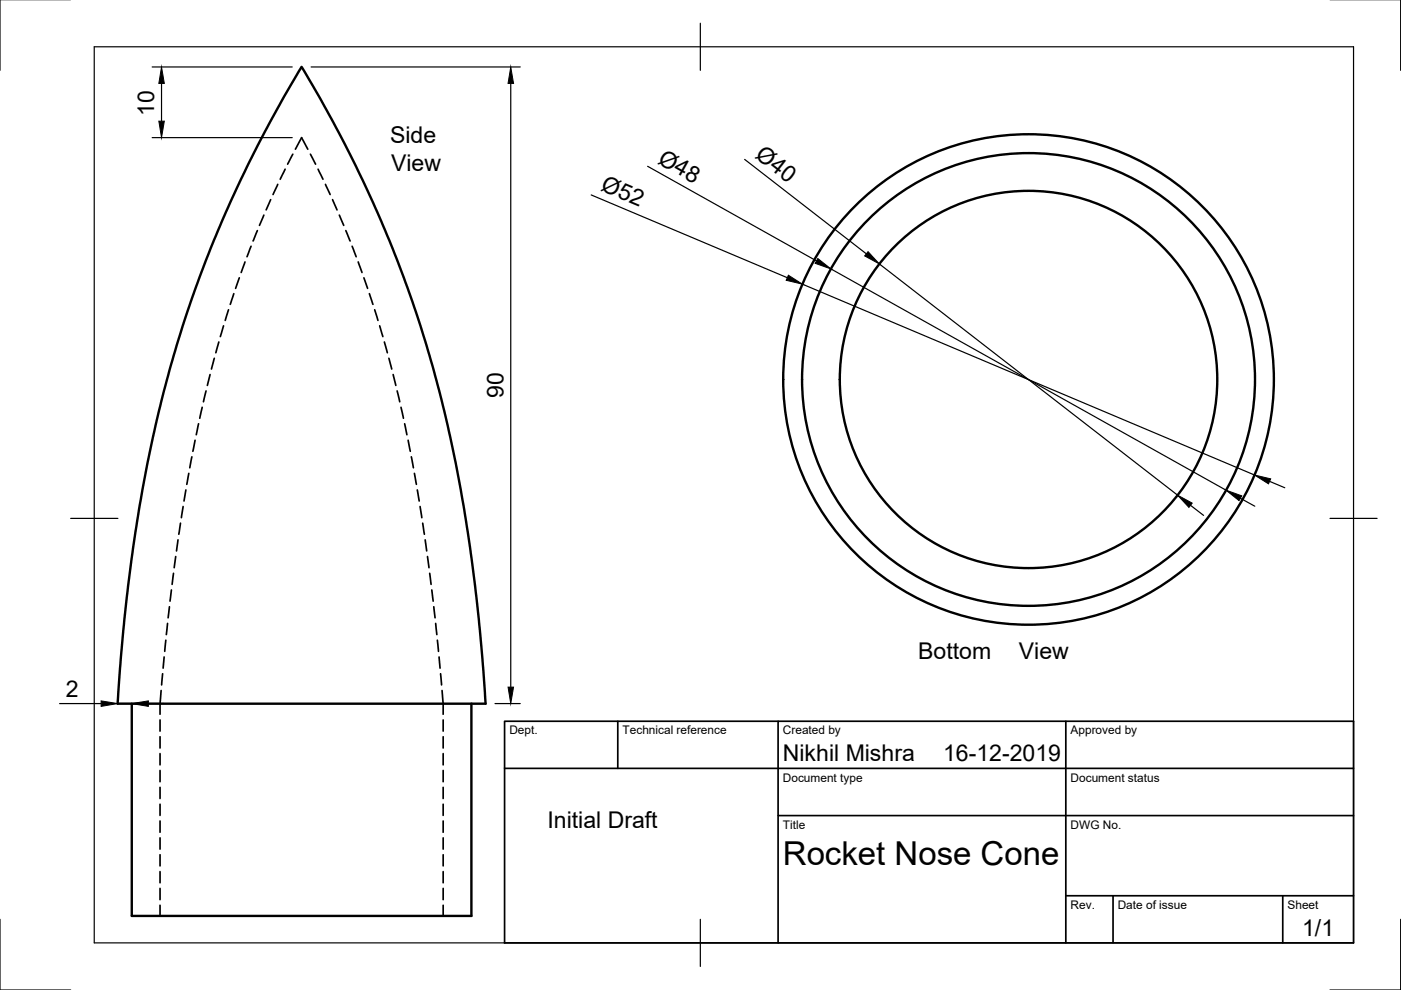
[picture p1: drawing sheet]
<svg xmlns="http://www.w3.org/2000/svg" width="297mm" height="210mm" viewBox="0 0 297 210" stroke-linecap="round" stroke-linejoin="round" font-family="sans-serif">
<!-- layer: Visible -->
<g fill="none" stroke="#000" stroke-width=".51">
<path d="M63.9 14.2l3.8 6.3 4 7.4 3.8 7.5 4.1 8.6a266.6 266.6 0 0 1 20.5 75.6l1.6 14.1 1.3 15.5h-78.1l1.2-15.5 1.8-15.2 1.7-11.4 2.6-13.4a253.3 253.3 0 0 1 31.7-79.5zM27.9 149.2v45h72v-45"/>
<circle cx="218.1" cy="80.5" r="40"/>
<circle cx="218.1" cy="80.5" r="48"/>
<circle cx="218.1" cy="80.5" r="52"/>
</g>
<!-- layer: Hidden -->
<g fill="none" stroke="#000" stroke-width=".36">
<path d="M58.9 39.1l-1 2.1M60.5 35.9l-1.1 2.1M62.1 32.7l-1.1 2.1M62.6 31.6l1.3-2.4 1.4 2.4M65.8 32.7l1.1 2.1M67.4 35.9l1.1 2.1M69 39.1l1 2.1M50.7 58.9l-.7 2.2M51.9 55.5l-.8 2.3M53.2 52.2l-.8 2.2M54.6 48.9l-.9 2.2M55.9 45.6l-.9 2.2"/>
<path d="M57.4 42.3l-1 2.2M70.5 42.3l1 2.2M71.9 45.6l1 2.2M73.3 48.9l.9 2.2M74.7 52.2l.8 2.2M75.9 55.5l.9 2.3M77.2 58.9l.7 2.2M44.5 79.4l-.5 2.3M45.4 76l-.6 2.2M46.4 72.5l-.6 2.3M47.4 69.1l-.7 2.3M48.5 65.7l-.7 2.2"/>
<path d="M49.6 62.3l-.8 2.2M78.3 62.3l.8 2.2M79.4 65.7l.7 2.2M80.5 69.1l.7 2.3M81.5 72.5l.6 2.3M82.4 76l.7 2.2M83.4 79.4l.5 2.3M40.7 96.9l-.5 2.3M41.4 93.3l-.5 2.4M42.1 89.8l-.5 2.4M42.9 86.4l-.5 2.3M43.7 82.9l-.6 2.3"/>
<path d="M84.2 82.9l.6 2.3M85 86.4l.5 2.3M85.8 89.8l.5 2.4M86.5 93.3l.5 2.4M87.2 96.9l.5 2.3M37.3 118l-.4 2.4M37.7 114.5l-.3 2.3M38.3 110.9l-.4 2.4M38.8 107.4l-.3 2.4M39.4 103.9l-.4 2.3M40 100.4l-.4 2.3M87.9 100.4l.4 2.3"/>
<path d="M88.5 103.9l.4 2.3M89.1 107.4l.3 2.4M89.6 110.9l.4 2.4M90.1 114.5l.4 2.3M90.6 118l.4 2.4M34.8 139.3l-.2 2.4M35.2 135.7l-.3 2.4M35.5 132.2l-.2 2.3M35.9 128.6l-.3 2.4M36.3 125.1l-.3 2.4M36.8 121.6l-.3 2.3M91.1 121.6l.3 2.3"/>
<path d="M91.5 125.1l.3 2.4M92 128.6l.2 2.4M92.4 132.2l.2 2.3M92.7 135.7l.3 2.4M93.1 139.3l.2 2.4M33.9 152.6v2.4M33.9 156.2v2.4M33.9 159.8v2.4M34.2 146.4l-.3 5M34.5 142.8l-.2 2.4M93.4 142.8l.2 2.4M93.7 146.4l.3 5"/>
<path d="M94 152.6v2.4M94 156.2v2.4M94 159.8v2.4M33.9 163.4v2.3M33.9 166.9v2.4M33.9 170.5v2.4M33.9 174.1v2.4M33.9 177.6v2.4M94 163.4v2.3M94 166.9v2.4M94 170.5v2.4M94 174.1v2.4"/>
<path d="M94 177.6v2.4M33.9 181.2v2.4M33.9 184.8v2.4M33.9 188.4v2.3M33.9 191.9v2.3M94 181.2v2.4M94 184.8v2.4M94 188.4v2.3M94 191.9v2.3"/>
</g>
<!-- layer: Border -->
<path d="M0 -.1v15M297 -.1v15M20 9.9h267v190h-267zM148.5 4.9v10M15 109.9h10M282 109.9h10M0 194.9v15h15M148.5 194.9v10M297 194.9v15h-15" fill="none" stroke="#000" stroke-width=".25"/>
<!-- layer: TitleBlock -->
<path d="M107 152.9h180v47h-180zM131 152.9v10M165 152.9v47M226 152.9v47M107 162.9h180M165 172.9h122M226 189.9h61M236 189.9v10M272 189.9v10" fill="none" stroke="#000" stroke-width=".36"/>
<!-- layer: Dimensions -->
<g fill="none" stroke="#000" stroke-width=".25">
<path d="M32.3 14.2h29.7M34.2 17.7v8M66 14.2h44.3M108.3 17.7v128M32.3 29.2h29.7M137.3 35.3l35.8 20M157.9 33.8l25.8 20M125.3 41.3l41.6 17.6M176.2 57l83.7 46.9M186.4 56l63.3 49M170.1 60.3l95.9 40.4M252.4 107.1l2.8 2.2"/>
<path d="M263 105.6l3 1.7M269.2 102.1l3.2 1.3M12.6 149.2h8.8M25 149.2h2.9M31.5 149.2h3.4M104.9 149.2h5.4"/>
</g>
<path d="M34.2 14.2l.6 3.5h-1.1zM108.3 14.2l.6 3.5h-1.2zM33.7 25.7h1.1l-.6 3.5zM167.2 58.3l2.9 2-3.4-.9zM173.4 54.8l2.8 2.2-3.4-1.2zM184 53.4l2.4 2.6-3.1-1.7zM249.7 105l3.1 1.7-.7 .9zM259.9 103.9l3.4 1.2-.6 1zM266 100.7l3.4 .8-.5 1.1zM21.4 148.6l3.6 .6-3.6 .6zM27.9 149.2l3.6-.6v1.2zM107.7 145.7h1.2l-.6 3.5z" fill="#000" stroke="#000" stroke-width=".21"/>
<text font-size="7" x="166" y="183.4">Rocket Nose Cone</text>
<g font-size="4.9">
<text x="32.7" y="24.6" transform="rotate(-90 32.7 24.6)">10</text>
<text x="82.7" y="30.4">Side</text>
<text x="139.2" y="34.5" transform="rotate(29 139.2 34.5)">Ø48</text>
<text x="159.9" y="33.3" transform="rotate(38 159.9 33.3)">Ø40</text>
<text x="82.9" y="36.2">View</text>
<text x="127.2" y="40.3" transform="rotate(23 127.2 40.3)">Ø52</text>
<text x="106.7" y="84.4" transform="rotate(-90 106.7 84.4)">90</text>
<text x="194.7" y="139.8">Bottom</text>
<text x="216" y="139.8">View</text>
<text x="14" y="147.7">2</text>
<text x="166" y="161.4">Nikhil Mishra</text>
<text x="200" y="161.4">16-12-2019</text>
<text x="116.1" y="175.6">Initial Draft</text>
<text x="276.1" y="198.6">1/1</text>
</g>
<g font-size="2.5">
<text x="108" y="155.7">Dept.</text>
<text x="132" y="155.7">Technical reference</text>
<text x="166" y="155.7">Created by</text>
<text x="227" y="155.7">Approved by</text>
<text x="166" y="165.7">Document type</text>
<text x="227" y="165.7">Document status</text>
<text x="166" y="175.7">Title</text>
<text x="227" y="175.7">DWG No.</text>
<text x="227" y="192.7">Rev.</text>
<text x="237" y="192.7">Date of issue</text>
<text x="273" y="192.7">Sheet</text>
</g>
</svg>
